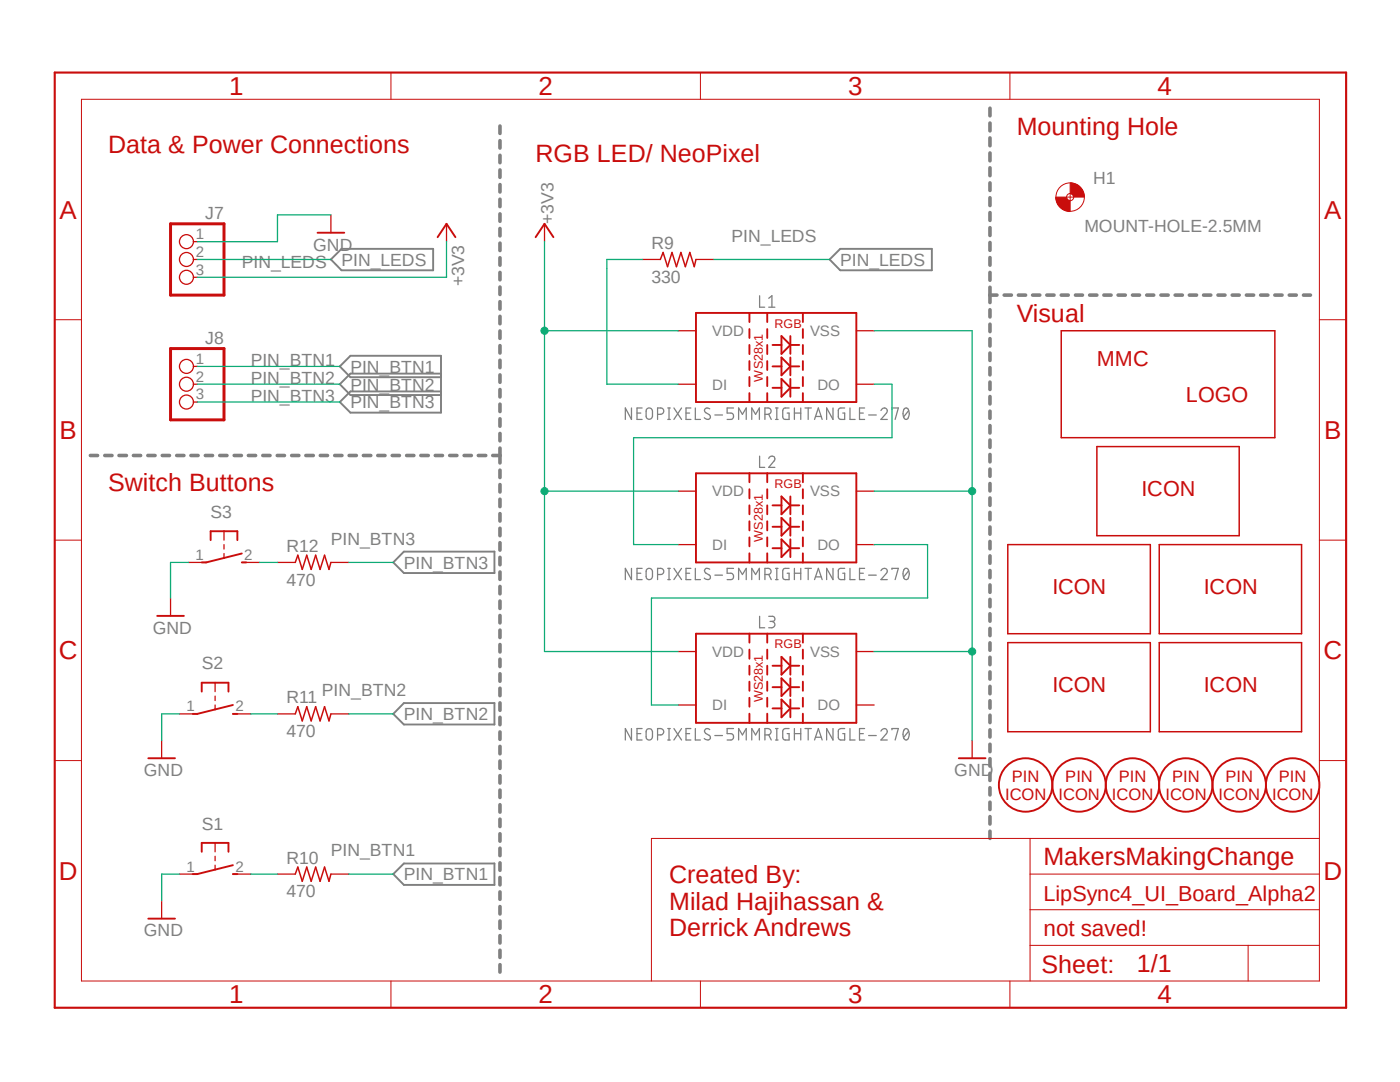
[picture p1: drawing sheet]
<?xml version="1.0" encoding="utf-8"?>
<!DOCTYPE eagle SYSTEM "eagle.dtd">
<eagle version="9.6.2">
<drawing>
<settings>
<setting alwaysvectorfont="no"/>
<setting verticaltext="up"/>
</settings>
<grid distance="0.05" unitdist="inch" unit="inch" style="lines" multiple="1" display="no" altdistance="0.01" altunitdist="inch" altunit="inch"/>
<schematic xreflabel="%F%N/%S" xrefpart="/%S.%C%R">
<libraries>
<library name="frames">
<symbols>
<symbol name="A5L-LOC">
<wire x1="85.09" y1="3.81" x2="85.09" y2="24.13" width="0.1016" layer="94"/>
<wire x1="85.09" y1="24.13" x2="139.065" y2="24.13" width="0.1016" layer="94"/>
<wire x1="139.065" y1="24.13" x2="180.34" y2="24.13" width="0.1016" layer="94"/>
<wire x1="170.18" y1="3.81" x2="170.18" y2="8.89" width="0.1016" layer="94"/>
<wire x1="170.18" y1="8.89" x2="180.34" y2="8.89" width="0.1016" layer="94"/>
<wire x1="170.18" y1="8.89" x2="139.065" y2="8.89" width="0.1016" layer="94"/>
<wire x1="139.065" y1="8.89" x2="139.065" y2="3.81" width="0.1016" layer="94"/>
<wire x1="139.065" y1="8.89" x2="139.065" y2="13.97" width="0.1016" layer="94"/>
<wire x1="139.065" y1="13.97" x2="180.34" y2="13.97" width="0.1016" layer="94"/>
<wire x1="139.065" y1="13.97" x2="139.065" y2="19.05" width="0.1016" layer="94"/>
<wire x1="139.065" y1="19.05" x2="180.34" y2="19.05" width="0.1016" layer="94"/>
<wire x1="139.065" y1="19.05" x2="139.065" y2="24.13" width="0.1016" layer="94"/>
<text x="140.97" y="15.24" size="2.54" layer="94">&gt;DRAWING_NAME</text>
<text x="140.97" y="10.16" size="2.286" layer="94">&gt;LAST_DATE_TIME</text>
<text x="154.305" y="5.08" size="2.54" layer="94">&gt;SHEET</text>
<text x="140.716" y="4.953" size="2.54" layer="94">Sheet:</text>
<frame x1="0" y1="0" x2="184.15" y2="133.35" columns="4" rows="4" layer="94"/>
</symbol>
</symbols>
<devicesets>
<deviceset name="DINA5_L" prefix="FRAME" uservalue="yes">
<gates>
<gate name="G$1" symbol="A5L-LOC" x="0" y="0"/>
</gates>
<devices>
<device name="">
<technologies>
<technology name=""/>
</technologies>
</device>
</devices>
</deviceset>
</devicesets>
</library>
<library name="MMC Eagle">
<symbols>
<symbol name="R-US">
<wire x1="-2.54" y1="0" x2="-2.159" y2="1.016" width="0.2032" layer="94"/>
<wire x1="-2.159" y1="1.016" x2="-1.524" y2="-1.016" width="0.2032" layer="94"/>
<wire x1="-1.524" y1="-1.016" x2="-0.889" y2="1.016" width="0.2032" layer="94"/>
<wire x1="-0.889" y1="1.016" x2="-0.254" y2="-1.016" width="0.2032" layer="94"/>
<wire x1="-0.254" y1="-1.016" x2="0.381" y2="1.016" width="0.2032" layer="94"/>
<wire x1="0.381" y1="1.016" x2="1.016" y2="-1.016" width="0.2032" layer="94"/>
<wire x1="1.016" y1="-1.016" x2="1.651" y2="1.016" width="0.2032" layer="94"/>
<wire x1="1.651" y1="1.016" x2="2.286" y2="-1.016" width="0.2032" layer="94"/>
<wire x1="2.286" y1="-1.016" x2="2.54" y2="0" width="0.2032" layer="94"/>
<pin name="1" x="-5.08" y="0" visible="off" length="short" direction="pas" swaplevel="1"/>
<pin name="2" x="5.08" y="0" visible="off" length="short" direction="pas" swaplevel="1" rot="R180"/>
<text x="-3.81" y="1.4986" size="1.778" layer="95">&gt;NAME</text>
<text x="-3.81" y="-3.302" size="1.778" layer="96">&gt;VALUE</text>
</symbol>
<symbol name="NEOPIXELS-DIP">
<wire x1="10.16" y1="7.62" x2="10.16" y2="-5.08" width="0.254" layer="94"/>
<wire x1="10.16" y1="-5.08" x2="2.54" y2="-5.08" width="0.254" layer="94"/>
<wire x1="2.54" y1="-5.08" x2="-2.54" y2="-5.08" width="0.254" layer="94"/>
<wire x1="-2.54" y1="-5.08" x2="-5.08" y2="-5.08" width="0.254" layer="94"/>
<wire x1="-5.08" y1="-5.08" x2="-12.7" y2="-5.08" width="0.254" layer="94"/>
<wire x1="-12.7" y1="-5.08" x2="-12.7" y2="7.62" width="0.254" layer="94"/>
<wire x1="-12.7" y1="7.62" x2="-5.08" y2="7.62" width="0.254" layer="94"/>
<wire x1="-5.08" y1="7.62" x2="-2.54" y2="7.62" width="0.254" layer="94"/>
<wire x1="-2.54" y1="7.62" x2="2.54" y2="7.62" width="0.254" layer="94"/>
<wire x1="2.54" y1="7.62" x2="10.16" y2="7.62" width="0.254" layer="94"/>
<wire x1="-0.508" y1="1.27" x2="-0.508" y2="0" width="0.254" layer="94"/>
<wire x1="-0.508" y1="0" x2="-0.508" y2="-1.27" width="0.254" layer="94"/>
<wire x1="-0.508" y1="-1.27" x2="0.762" y2="0" width="0.254" layer="94"/>
<wire x1="0.762" y1="0" x2="-0.508" y2="1.27" width="0.254" layer="94"/>
<wire x1="0.762" y1="1.27" x2="0.762" y2="0" width="0.254" layer="94"/>
<wire x1="0.762" y1="0" x2="0.762" y2="-1.27" width="0.254" layer="94"/>
<wire x1="0.762" y1="0" x2="2.032" y2="0" width="0.254" layer="94"/>
<wire x1="-0.508" y1="0" x2="-1.778" y2="0" width="0.254" layer="94"/>
<wire x1="-0.508" y1="-1.778" x2="-0.508" y2="-3.048" width="0.254" layer="94"/>
<wire x1="-0.508" y1="-3.048" x2="-0.508" y2="-4.318" width="0.254" layer="94"/>
<wire x1="-0.508" y1="-4.318" x2="0.762" y2="-3.048" width="0.254" layer="94"/>
<wire x1="0.762" y1="-3.048" x2="-0.508" y2="-1.778" width="0.254" layer="94"/>
<wire x1="0.762" y1="-1.778" x2="0.762" y2="-3.048" width="0.254" layer="94"/>
<wire x1="0.762" y1="-3.048" x2="0.762" y2="-4.318" width="0.254" layer="94"/>
<wire x1="0.762" y1="-3.048" x2="2.032" y2="-3.048" width="0.254" layer="94"/>
<wire x1="-0.508" y1="-3.048" x2="-1.778" y2="-3.048" width="0.254" layer="94"/>
<wire x1="-0.508" y1="4.318" x2="-0.508" y2="3.048" width="0.254" layer="94"/>
<wire x1="-0.508" y1="3.048" x2="-0.508" y2="1.778" width="0.254" layer="94"/>
<wire x1="-0.508" y1="1.778" x2="0.762" y2="3.048" width="0.254" layer="94"/>
<wire x1="0.762" y1="3.048" x2="-0.508" y2="4.318" width="0.254" layer="94"/>
<wire x1="0.762" y1="4.318" x2="0.762" y2="3.048" width="0.254" layer="94"/>
<wire x1="0.762" y1="3.048" x2="0.762" y2="1.778" width="0.254" layer="94"/>
<wire x1="0.762" y1="3.048" x2="2.032" y2="3.048" width="0.254" layer="94"/>
<wire x1="-0.508" y1="3.048" x2="-1.778" y2="3.048" width="0.254" layer="94"/>
<wire x1="-2.54" y1="7.62" x2="-2.54" y2="-5.08" width="0.254" layer="94" style="shortdash"/>
<wire x1="2.54" y1="7.62" x2="2.54" y2="-5.08" width="0.254" layer="94" style="shortdash"/>
<wire x1="-5.08" y1="7.62" x2="-5.08" y2="-5.08" width="0.254" layer="94" style="shortdash"/>
<pin name="VDD" x="-15.24" y="5.08" visible="pin" length="short"/>
<pin name="VSS" x="12.7" y="5.08" visible="pin" length="short" rot="R180"/>
<pin name="DI" x="-15.24" y="-2.54" visible="pin" length="short"/>
<pin name="DO" x="12.7" y="-2.54" visible="pin" length="short" rot="R180"/>
<text x="-2.54" y="8.382" size="1.778" layer="95" font="vector" align="bottom-center">&gt;NAME</text>
<text x="-2.54" y="-7.62" size="1.778" layer="95" font="vector" align="bottom-center">&gt;VALUE</text>
<text x="-1.524" y="5.5118" size="1.27" layer="94">RGB</text>
<text x="-3.175" y="-2.159" size="1.27" layer="94" rot="R90">WS28x1</text>
</symbol>
<symbol name="PINHD1X03" library_locally_modified="yes">
<wire x1="-6.35" y1="-5.08" x2="1.27" y2="-5.08" width="0.4064" layer="94"/>
<wire x1="1.27" y1="-5.08" x2="1.27" y2="5.08" width="0.4064" layer="94"/>
<wire x1="1.27" y1="5.08" x2="-6.35" y2="5.08" width="0.4064" layer="94"/>
<wire x1="-6.35" y1="5.08" x2="-6.35" y2="-5.08" width="0.4064" layer="94"/>
<pin name="1" x="-2.54" y="2.54" visible="pad" length="short" direction="pas" function="dot"/>
<pin name="2" x="-2.54" y="0" visible="pad" length="short" direction="pas" function="dot"/>
<pin name="3" x="-2.54" y="-2.54" visible="pad" length="short" direction="pas" function="dot"/>
<text x="-6.35" y="5.715" size="1.778" layer="95">&gt;NAME</text>
<text x="-6.35" y="-7.62" size="1.778" layer="96">&gt;VALUE</text>
</symbol>
<symbol name="MMC_LOGO" library_locally_modified="yes">
<wire x1="-15.24" y1="7.62" x2="15.24" y2="7.62" width="0.2032" layer="94"/>
<wire x1="15.24" y1="7.62" x2="15.24" y2="-7.62" width="0.2032" layer="94"/>
<wire x1="15.24" y1="-7.62" x2="-15.24" y2="-7.62" width="0.2032" layer="94"/>
<wire x1="-15.24" y1="-7.62" x2="-15.24" y2="7.62" width="0.2032" layer="94"/>
<text x="-10.16" y="2.54" size="2.1844" layer="94">MMC</text>
<text x="2.54" y="-2.54" size="2.1844" layer="94">LOGO</text>
</symbol>
<symbol name="SWITCH-SINGLE">
<wire x1="-3.175" y1="0" x2="-2.54" y2="0" width="0.254" layer="94"/>
<wire x1="2.54" y1="0" x2="3.175" y2="0" width="0.254" layer="94"/>
<wire x1="-2.54" y1="0" x2="0" y2="0.635" width="0.254" layer="94"/>
<wire x1="1.905" y1="4.445" x2="1.905" y2="3.175" width="0.254" layer="94"/>
<wire x1="-1.905" y1="4.445" x2="-1.905" y2="3.175" width="0.254" layer="94"/>
<wire x1="1.905" y1="4.445" x2="0" y2="4.445" width="0.254" layer="94"/>
<wire x1="0" y1="4.445" x2="-1.905" y2="4.445" width="0.254" layer="94"/>
<wire x1="0" y1="2.54" x2="0" y2="1.905" width="0.1524" layer="94"/>
<wire x1="0" y1="1.27" x2="0" y2="0.635" width="0.1524" layer="94"/>
<wire x1="0" y1="0.635" x2="2.54" y2="1.27" width="0.254" layer="94"/>
<wire x1="0" y1="4.445" x2="0" y2="3.175" width="0.1524" layer="94"/>
<pin name="1" x="-5.08" y="0" visible="pad" length="short" direction="pas"/>
<pin name="2" x="5.08" y="0" visible="pad" length="short" direction="pas" rot="R180"/>
<text x="-1.905" y="6.35" size="1.778" layer="95">&gt;NAME</text>
<text x="3.175" y="3.81" size="1.778" layer="96">&gt;VALUE</text>
</symbol>
<symbol name="MMC_ICON" library_locally_modified="yes">
<wire x1="-10.16" y1="6.35" x2="10.16" y2="6.35" width="0.2032" layer="94"/>
<wire x1="10.16" y1="6.35" x2="10.16" y2="-6.35" width="0.2032" layer="94"/>
<wire x1="10.16" y1="-6.35" x2="-10.16" y2="-6.35" width="0.2032" layer="94"/>
<wire x1="-10.16" y1="-6.35" x2="-10.16" y2="6.35" width="0.2032" layer="94"/>
<text x="-3.81" y="-0.635" size="2.1844" layer="94">ICON</text>
</symbol>
<symbol name="MMC_PIN-ICON" library_locally_modified="yes">
<text x="0" y="0" size="1.6764" layer="94" align="center">PIN
ICON</text>
<circle x="0" y="0" radius="3.81" width="0.254" layer="94"/>
</symbol>
<symbol name="MOUNT-HOLE">
<wire x1="0" y1="1.27" x2="1.27" y2="0" width="1.524" layer="94" curve="-90" cap="flat"/>
<wire x1="-1.27" y1="0" x2="0" y2="-1.27" width="1.524" layer="94" curve="90" cap="flat"/>
<wire x1="-0.508" y1="0" x2="0.508" y2="0" width="0.0508" layer="94"/>
<wire x1="0" y1="0.508" x2="0" y2="-0.508" width="0.0508" layer="94"/>
<circle x="0" y="0" radius="2.032" width="0.0508" layer="94"/>
<circle x="0" y="0" radius="0.508" width="0.0508" layer="94"/>
<text x="2.032" y="0.5842" size="1.778" layer="95">&gt;NAME</text>
<text x="2.032" y="-2.4638" size="1.778" layer="96">&gt;VALUE</text>
</symbol>
</symbols>
<devicesets>
<deviceset name="RESISTOR-US-" prefix="R" uservalue="yes">
<gates>
<gate name="G$1" symbol="R-US" x="0" y="0"/>
</gates>
<devices>
<device name="0204/5" package="RESISTOR_0204/5">
<connects>
<connect gate="G$1" pin="1" pad="1"/>
<connect gate="G$1" pin="2" pad="2"/>
</connects>
<package3dinstances>
<package3dinstance package3d_urn="urn:adsk.eagle:package:13126588/4"/>
</package3dinstances>
<technologies>
<technology name=""/>
</technologies>
</device>
<device name="0204/7" package="RESISTOR_0205/7">
<connects>
<connect gate="G$1" pin="1" pad="1"/>
<connect gate="G$1" pin="2" pad="2"/>
</connects>
<package3dinstances>
<package3dinstance package3d_urn="urn:adsk.eagle:package:13126612/3"/>
</package3dinstances>
<technologies>
<technology name=""/>
</technologies>
</device>
<device name="0206/8" package="RESISTOR_0206/8">
<connects>
<connect gate="G$1" pin="1" pad="1"/>
<connect gate="G$1" pin="2" pad="2"/>
</connects>
<package3dinstances>
<package3dinstance package3d_urn="urn:adsk.eagle:package:17795486/3"/>
</package3dinstances>
<technologies>
<technology name=""/>
<technology name="0206/8"/>
</technologies>
</device>
</devices>
</deviceset>
<deviceset name="NEOPIXELS-5MM">
<gates>
<gate name="G$1" symbol="NEOPIXELS-DIP" x="1.27" y="-1.27"/>
</gates>
<devices>
<device name="" package="NEOPIXELS-5MM">
<connects>
<connect gate="G$1" pin="DI" pad="P1"/>
<connect gate="G$1" pin="DO" pad="P4"/>
<connect gate="G$1" pin="VDD" pad="P2"/>
<connect gate="G$1" pin="VSS" pad="P3"/>
</connects>
<package3dinstances>
<package3dinstance package3d_urn="urn:adsk.eagle:package:13126978/2"/>
</package3dinstances>
<technologies>
<technology name=""/>
</technologies>
</device>
<device name="RIGHTANGLE-270" package="NEOPIXELS-RIGHTANGLE-270-5MM">
<connects>
<connect gate="G$1" pin="DI" pad="P1"/>
<connect gate="G$1" pin="DO" pad="P4"/>
<connect gate="G$1" pin="VDD" pad="P2"/>
<connect gate="G$1" pin="VSS" pad="P3"/>
</connects>
<package3dinstances>
<package3dinstance package3d_urn="urn:adsk.eagle:package:22522386/4"/>
</package3dinstances>
<technologies>
<technology name=""/>
</technologies>
</device>
<device name="RIGHTANGLE-90" package="NEOPIXELS-RIGHTANGLE-90-5MM">
<connects>
<connect gate="G$1" pin="DI" pad="P1"/>
<connect gate="G$1" pin="DO" pad="P4"/>
<connect gate="G$1" pin="VDD" pad="P2"/>
<connect gate="G$1" pin="VSS" pad="P3"/>
</connects>
<package3dinstances>
<package3dinstance package3d_urn="urn:adsk.eagle:package:22522406/2"/>
</package3dinstances>
<technologies>
<technology name=""/>
</technologies>
</device>
</devices>
</deviceset>
<deviceset name="MMC_LOGO-">
<gates>
<gate name="G$1" symbol="MMC_LOGO" x="0" y="0"/>
</gates>
<devices>
<device name="LG" package="MMC_LARGE_LOGO">
<package3dinstances>
<package3dinstance package3d_urn="urn:adsk.eagle:package:30748268/1"/>
</package3dinstances>
<technologies>
<technology name=""/>
</technologies>
</device>
<device name="MD" package="MMC_MEDIUM_LOGO">
<package3dinstances>
<package3dinstance package3d_urn="urn:adsk.eagle:package:30748267/2"/>
</package3dinstances>
<technologies>
<technology name=""/>
</technologies>
</device>
<device name="SM" package="MMC_SMALL_LOGO">
<package3dinstances>
<package3dinstance package3d_urn="urn:adsk.eagle:package:33611713/1"/>
</package3dinstances>
<technologies>
<technology name=""/>
</technologies>
</device>
</devices>
</deviceset>
<deviceset name="HEADER_FEMALE-1X3-LONGER" prefix="JP" uservalue="yes" library_locally_modified="yes">
<gates>
<gate name="A" symbol="PINHD1X03" x="0" y="0"/>
</gates>
<devices>
<device name="" package="HEADER_FEMALE-1X03_LONGER">
<connects>
<connect gate="A" pin="1" pad="1"/>
<connect gate="A" pin="2" pad="2"/>
<connect gate="A" pin="3" pad="3"/>
</connects>
<package3dinstances>
<package3dinstance package3d_urn="urn:adsk.eagle:package:13154750/4"/>
</package3dinstances>
<technologies>
<technology name=""/>
</technologies>
</device>
</devices>
</deviceset>
<deviceset name="SWITCH_OMRON_RA" prefix="S" uservalue="yes">
<gates>
<gate name="A" symbol="SWITCH-SINGLE" x="0" y="0"/>
</gates>
<devices>
<device name="-RA" package="B3F-31XX">
<connects>
<connect gate="A" pin="1" pad="1"/>
<connect gate="A" pin="2" pad="2"/>
</connects>
<package3dinstances>
<package3dinstance package3d_urn="urn:adsk.eagle:package:13126664/3"/>
</package3dinstances>
<technologies>
<technology name=""/>
</technologies>
</device>
</devices>
</deviceset>
<deviceset name="MMC_ICON-">
<gates>
<gate name="G$1" symbol="MMC_ICON" x="0" y="0"/>
</gates>
<devices>
<device name="ALPHA2" package="ICON_ALPHA2">
<package3dinstances>
<package3dinstance package3d_urn="urn:adsk.eagle:package:33563562/1"/>
</package3dinstances>
<technologies>
<technology name=""/>
</technologies>
</device>
<device name="BUTTON" package="ICON_BUTTON">
<package3dinstances>
<package3dinstance package3d_urn="urn:adsk.eagle:package:33563560/1"/>
</package3dinstances>
<technologies>
<technology name=""/>
</technologies>
</device>
<device name="I2C" package="ICON_I2C">
<package3dinstances>
<package3dinstance package3d_urn="urn:adsk.eagle:package:33563558/1"/>
</package3dinstances>
<technologies>
<technology name=""/>
</technologies>
</device>
<device name="LED" package="ICON_LED">
<package3dinstances>
<package3dinstance package3d_urn="urn:adsk.eagle:package:33563559/1"/>
</package3dinstances>
<technologies>
<technology name=""/>
</technologies>
</device>
<device name="LIPSYNC4" package="ICON_LIPSYNC4">
<package3dinstances>
<package3dinstance package3d_urn="urn:adsk.eagle:package:33563565/1"/>
</package3dinstances>
<technologies>
<technology name=""/>
</technologies>
</device>
<device name="MAIN-BOARD" package="ICON_MAIN-BOARD">
<package3dinstances>
<package3dinstance package3d_urn="urn:adsk.eagle:package:33563563/1"/>
</package3dinstances>
<technologies>
<technology name=""/>
</technologies>
</device>
<device name="RESET" package="ICON_RESET">
<package3dinstances>
<package3dinstance package3d_urn="urn:adsk.eagle:package:33563561/2"/>
</package3dinstances>
<technologies>
<technology name=""/>
</technologies>
</device>
<device name="SPEAKER" package="ICON_SPEAKER">
<package3dinstances>
<package3dinstance package3d_urn="urn:adsk.eagle:package:33563557/1"/>
</package3dinstances>
<technologies>
<technology name=""/>
</technologies>
</device>
<device name="STEMMA" package="ICON_STEMMA">
<package3dinstances>
<package3dinstance package3d_urn="urn:adsk.eagle:package:33563566/1"/>
</package3dinstances>
<technologies>
<technology name=""/>
</technologies>
</device>
<device name="UI-BOARD" package="ICON_UI-BOARD">
<package3dinstances>
<package3dinstance package3d_urn="urn:adsk.eagle:package:33563564/1"/>
</package3dinstances>
<technologies>
<technology name=""/>
</technologies>
</device>
</devices>
</deviceset>
<deviceset name="MMC_PIN-ICON-">
<gates>
<gate name="G$1" symbol="MMC_PIN-ICON" x="0" y="0"/>
</gates>
<devices>
<device name="PIN1" package="PIN-ICON_1">
<package3dinstances>
<package3dinstance package3d_urn="urn:adsk.eagle:package:33572985/1"/>
</package3dinstances>
<technologies>
<technology name=""/>
</technologies>
</device>
<device name="PIN2" package="PIN-ICON_2">
<package3dinstances>
<package3dinstance package3d_urn="urn:adsk.eagle:package:33572986/1"/>
</package3dinstances>
<technologies>
<technology name=""/>
</technologies>
</device>
<device name="PIN3" package="PIN-ICON_3">
<package3dinstances>
<package3dinstance package3d_urn="urn:adsk.eagle:package:33572987/1"/>
</package3dinstances>
<technologies>
<technology name=""/>
</technologies>
</device>
<device name="GND" package="PIN-ICON_GND">
<package3dinstances>
<package3dinstance package3d_urn="urn:adsk.eagle:package:33572990/1"/>
</package3dinstances>
<technologies>
<technology name=""/>
</technologies>
</device>
<device name="VCC" package="PIN-ICON_VCC">
<package3dinstances>
<package3dinstance package3d_urn="urn:adsk.eagle:package:33572988/1"/>
</package3dinstances>
<technologies>
<technology name=""/>
</technologies>
</device>
<device name="LED" package="PIN-ICON_LED">
<package3dinstances>
<package3dinstance package3d_urn="urn:adsk.eagle:package:33572989/1"/>
</package3dinstances>
<technologies>
<technology name=""/>
</technologies>
</device>
<device name="DATA" package="PIN-ICON_DATA">
<package3dinstances>
<package3dinstance package3d_urn="urn:adsk.eagle:package:33584105/1"/>
</package3dinstances>
<technologies>
<technology name=""/>
</technologies>
</device>
</devices>
</deviceset>
<deviceset name="MOUNT-HOLE-" prefix="H">
<gates>
<gate name="G$1" symbol="MOUNT-HOLE" x="0" y="0"/>
</gates>
<devices>
<device name="4MM" package="HOLE-4MM">
<package3dinstances>
<package3dinstance package3d_urn="urn:adsk.eagle:package:16268445/1"/>
</package3dinstances>
<technologies>
<technology name=""/>
</technologies>
</device>
<device name="3MM" package="HOLE-3MM">
<package3dinstances>
<package3dinstance package3d_urn="urn:adsk.eagle:package:16268442/1"/>
</package3dinstances>
<technologies>
<technology name=""/>
</technologies>
</device>
<device name="5MM" package="HOLE-5MM">
<package3dinstances>
<package3dinstance package3d_urn="urn:adsk.eagle:package:16268444/1"/>
</package3dinstances>
<technologies>
<technology name=""/>
</technologies>
</device>
<device name="9MM" package="HOLE-9MM">
<package3dinstances>
<package3dinstance package3d_urn="urn:adsk.eagle:package:16268443/2"/>
</package3dinstances>
<technologies>
<technology name=""/>
</technologies>
</device>
<device name="3MM-CLEAR" package="HOLE-3MM-CLEAR">
<package3dinstances>
<package3dinstance package3d_urn="urn:adsk.eagle:package:16268504/1"/>
</package3dinstances>
<technologies>
<technology name=""/>
</technologies>
</device>
<device name="9MM-CLEAR" package="HOLE-9MM-CLEAR">
<package3dinstances>
<package3dinstance package3d_urn="urn:adsk.eagle:package:16268505/1"/>
</package3dinstances>
<technologies>
<technology name=""/>
</technologies>
</device>
<device name="2MM" package="HOLE-2MM">
<package3dinstances>
<package3dinstance package3d_urn="urn:adsk.eagle:package:16348684/1"/>
</package3dinstances>
<technologies>
<technology name=""/>
</technologies>
</device>
<device name="2MM-CLEAR" package="HOLE-2MM-CLEAR">
<package3dinstances>
<package3dinstance package3d_urn="urn:adsk.eagle:package:16348756/1"/>
</package3dinstances>
<technologies>
<technology name=""/>
</technologies>
</device>
<device name="2.5MM" package="HOLE-2.5MM">
<package3dinstances>
<package3dinstance package3d_urn="urn:adsk.eagle:package:31651740/1"/>
</package3dinstances>
<technologies>
<technology name=""/>
</technologies>
</device>
</devices>
</deviceset>
</devicesets>
</library>
<library name="supply1">
<symbols>
<symbol name="+3V3">
<wire x1="1.27" y1="-1.905" x2="0" y2="0" width="0.254" layer="94"/>
<wire x1="0" y1="0" x2="-1.27" y2="-1.905" width="0.254" layer="94"/>
<text x="-2.54" y="-5.08" size="1.778" layer="96" rot="R90">&gt;VALUE</text>
<pin name="+3V3" x="0" y="-2.54" visible="off" length="short" direction="sup" rot="R90"/>
</symbol>
<symbol name="GND">
<wire x1="-1.905" y1="0" x2="1.905" y2="0" width="0.254" layer="94"/>
<text x="-2.54" y="-2.54" size="1.778" layer="96">&gt;VALUE</text>
<pin name="GND" x="0" y="2.54" visible="off" length="short" direction="sup" rot="R270"/>
</symbol>
</symbols>
<devicesets>
<deviceset name="+3V3" prefix="+3V3">
<gates>
<gate name="G$1" symbol="+3V3" x="0" y="0"/>
</gates>
<devices>
<device name="">
<technologies>
<technology name=""/>
</technologies>
</device>
</devices>
</deviceset>
<deviceset name="GND" prefix="GND">
<gates>
<gate name="1" symbol="GND" x="0" y="0"/>
</gates>
<devices>
<device name="">
<technologies>
<technology name=""/>
</technologies>
</device>
</devices>
</deviceset>
</devicesets>
</library>
</libraries>
<attributes>
</attributes>
<variantdefs>
</variantdefs>
<classes>
<class number="0" name="default" width="0" drill="0">
</class>
</classes>
<parts>
<part name="GND5" library="supply1" deviceset="GND" device=""/>
<part name="+3V2" library="supply1" deviceset="+3V3" device=""/>
<part name="L1" library="MMC Eagle" deviceset="NEOPIXELS-5MM" device="RIGHTANGLE-270" package3d_urn="urn:adsk.eagle:package:22522386/4" value="NEOPIXELS-5MMRIGHTANGLE-270"/>
<part name="L2" library="MMC Eagle" deviceset="NEOPIXELS-5MM" device="RIGHTANGLE-270" package3d_urn="urn:adsk.eagle:package:22522386/4" value="NEOPIXELS-5MMRIGHTANGLE-270"/>
<part name="GND18" library="supply1" deviceset="GND" device=""/>
<part name="L3" library="MMC Eagle" deviceset="NEOPIXELS-5MM" device="RIGHTANGLE-270" package3d_urn="urn:adsk.eagle:package:22522386/4" value="NEOPIXELS-5MMRIGHTANGLE-270"/>
<part name="R9" library="MMC Eagle" deviceset="RESISTOR-US-" device="0204/5" package3d_urn="urn:adsk.eagle:package:13126588/4" value="330"/>
<part name="FRAME" library="frames" deviceset="DINA5_L" device=""/>
<part name="+3V3" library="supply1" deviceset="+3V3" device=""/>
<part name="GND2" library="supply1" deviceset="GND" device=""/>
<part name="GND1" library="supply1" deviceset="GND" device=""/>
<part name="R11" library="MMC Eagle" deviceset="RESISTOR-US-" device="0204/5" package3d_urn="urn:adsk.eagle:package:13126588/4" value="470"/>
<part name="GND3" library="supply1" deviceset="GND" device=""/>
<part name="R10" library="MMC Eagle" deviceset="RESISTOR-US-" device="0204/5" package3d_urn="urn:adsk.eagle:package:13126588/4" value="470"/>
<part name="LABEL_MMC-LOGO" library="MMC Eagle" deviceset="MMC_LOGO-" device="SM" package3d_urn="urn:adsk.eagle:package:33611713/1"/>
<part name="R12" library="MMC Eagle" deviceset="RESISTOR-US-" device="0204/5" package3d_urn="urn:adsk.eagle:package:13126588/4" value="470"/>
<part name="J8" library="MMC Eagle" deviceset="HEADER_FEMALE-1X3-LONGER" device="" package3d_urn="urn:adsk.eagle:package:13154750/4"/>
<part name="S1" library="MMC Eagle" deviceset="SWITCH_OMRON_RA" device="-RA" package3d_urn="urn:adsk.eagle:package:13126664/3"/>
<part name="S2" library="MMC Eagle" deviceset="SWITCH_OMRON_RA" device="-RA" package3d_urn="urn:adsk.eagle:package:13126664/3"/>
<part name="S3" library="MMC Eagle" deviceset="SWITCH_OMRON_RA" device="-RA" package3d_urn="urn:adsk.eagle:package:13126664/3"/>
<part name="LABEL_LIPSYNC-BOTTOM" library="MMC Eagle" deviceset="MMC_ICON-" device="LIPSYNC4" package3d_urn="urn:adsk.eagle:package:33563565/1"/>
<part name="LABEL_ALPHA2-BOTTOM" library="MMC Eagle" deviceset="MMC_ICON-" device="ALPHA2" package3d_urn="urn:adsk.eagle:package:33563562/1"/>
<part name="LABE_UI-BOARD-BOTTOM" library="MMC Eagle" deviceset="MMC_ICON-" device="UI-BOARD" package3d_urn="urn:adsk.eagle:package:33563564/1"/>
<part name="LABEL_LED" library="MMC Eagle" deviceset="MMC_ICON-" device="LED" package3d_urn="urn:adsk.eagle:package:33563559/1"/>
<part name="LABEL_BUTTON" library="MMC Eagle" deviceset="MMC_ICON-" device="BUTTON" package3d_urn="urn:adsk.eagle:package:33563560/1"/>
<part name="LABEL_ICON_PIN1" library="MMC Eagle" deviceset="MMC_PIN-ICON-" device="PIN1" package3d_urn="urn:adsk.eagle:package:33572985/1"/>
<part name="LABEL_ICON_PIN2" library="MMC Eagle" deviceset="MMC_PIN-ICON-" device="PIN2" package3d_urn="urn:adsk.eagle:package:33572986/1"/>
<part name="LABEL_ICON_PIN3" library="MMC Eagle" deviceset="MMC_PIN-ICON-" device="PIN3" package3d_urn="urn:adsk.eagle:package:33572987/1"/>
<part name="LABEL_ICON_PIN-VCC" library="MMC Eagle" deviceset="MMC_PIN-ICON-" device="VCC" package3d_urn="urn:adsk.eagle:package:33572988/1"/>
<part name="LABEL_ICON_PIN-DATA" library="MMC Eagle" deviceset="MMC_PIN-ICON-" device="DATA" package3d_urn="urn:adsk.eagle:package:33584105/1" value="MMC_PIN-ICON-DATA"/>
<part name="LABEL_ICON_PIN-GND" library="MMC Eagle" deviceset="MMC_PIN-ICON-" device="GND" package3d_urn="urn:adsk.eagle:package:33572990/1"/>
<part name="H1" library="MMC Eagle" deviceset="MOUNT-HOLE-" device="2.5MM" package3d_urn="urn:adsk.eagle:package:31651740/1"/>
<part name="J7" library="MMC Eagle" deviceset="HEADER_FEMALE-1X3-LONGER" device="" package3d_urn="urn:adsk.eagle:package:13154750/4"/>
</parts>
<sheets>
<sheet>
<plain>
<text x="7.62" y="73.66" size="2.54" layer="94">Switch Buttons</text>
<text x="140.97" y="20.32" size="2.54" layer="94">MakersMakingChange</text>
<text x="68.58" y="120.65" size="2.54" layer="94">RGB LED/ NeoPixel</text>
<text x="7.62" y="121.92" size="2.54" layer="94">Data &amp; Power Connections</text>
<wire x1="5.08" y1="78.74" x2="63.5" y2="78.74" width="0.508" layer="97" style="shortdash"/>
<wire x1="63.5" y1="78.74" x2="63.5" y2="125.73" width="0.508" layer="97" style="shortdash"/>
<wire x1="63.5" y1="78.74" x2="63.5" y2="5.08" width="0.508" layer="97" style="shortdash"/>
<wire x1="133.35" y1="24.13" x2="133.35" y2="101.6" width="0.508" layer="97" style="shortdash"/>
<text x="137.16" y="124.46" size="2.54" layer="94">Mounting Hole</text>
<wire x1="133.35" y1="101.6" x2="133.35" y2="128.27" width="0.508" layer="97" style="shortdash"/>
<wire x1="133.35" y1="101.6" x2="179.07" y2="101.6" width="0.508" layer="97" style="shortdash"/>
<text x="137.16" y="97.79" size="2.54" layer="94">Visual </text>
<text x="87.63" y="10.16" size="2.54" layer="94">Created By: 
Milad Hajihassan &amp; 
Derrick Andrews</text>
</plain>
<instances>
<instance part="GND5" gate="1" x="16.51" y="55.88" smashed="yes">
<attribute name="VALUE" x="13.97" y="53.34" size="1.778" layer="96"/>
</instance>
<instance part="+3V2" gate="G$1" x="69.85" y="111.76" smashed="yes">
<attribute name="VALUE" x="71.12" y="111.76" size="1.778" layer="96" rot="R90"/>
</instance>
<instance part="L1" gate="G$1" x="104.14" y="91.44" smashed="yes">
<attribute name="NAME" x="101.6" y="99.822" size="1.778" layer="95" font="vector" align="bottom-center"/>
<attribute name="VALUE" x="101.6" y="83.82" size="1.778" layer="95" font="vector" align="bottom-center"/>
</instance>
<instance part="L2" gate="G$1" x="104.14" y="68.58" smashed="yes">
<attribute name="NAME" x="101.6" y="76.962" size="1.778" layer="95" font="vector" align="bottom-center"/>
<attribute name="VALUE" x="101.6" y="60.96" size="1.778" layer="95" font="vector" align="bottom-center"/>
</instance>
<instance part="GND18" gate="1" x="130.81" y="35.56" smashed="yes">
<attribute name="VALUE" x="128.27" y="33.02" size="1.778" layer="96"/>
</instance>
<instance part="L3" gate="G$1" x="104.14" y="45.72" smashed="yes">
<attribute name="NAME" x="101.6" y="54.102" size="1.778" layer="95" font="vector" align="bottom-center"/>
<attribute name="VALUE" x="101.6" y="38.1" size="1.778" layer="95" font="vector" align="bottom-center"/>
</instance>
<instance part="R9" gate="G$1" x="88.9" y="106.68" smashed="yes">
<attribute name="NAME" x="85.09" y="108.1786" size="1.778" layer="95"/>
<attribute name="VALUE" x="85.09" y="103.378" size="1.778" layer="96"/>
</instance>
<instance part="FRAME" gate="G$1" x="0" y="0" smashed="yes">
<attribute name="DRAWING_NAME" x="140.97" y="15.24" size="2.1844" layer="94"/>
<attribute name="LAST_DATE_TIME" x="140.97" y="10.16" size="2.286" layer="94"/>
<attribute name="SHEET" x="154.305" y="5.08" size="2.54" layer="94"/>
</instance>
<instance part="+3V3" gate="G$1" x="55.88" y="111.76" smashed="yes">
<attribute name="VALUE" x="58.42" y="102.87" size="1.778" layer="96" rot="R90"/>
</instance>
<instance part="GND2" gate="1" x="39.37" y="110.49" smashed="yes">
<attribute name="VALUE" x="36.83" y="107.95" size="1.778" layer="96"/>
</instance>
<instance part="GND1" gate="1" x="15.24" y="35.56" smashed="yes">
<attribute name="VALUE" x="12.7" y="33.02" size="1.778" layer="96"/>
</instance>
<instance part="R11" gate="G$1" x="36.83" y="41.91" smashed="yes">
<attribute name="NAME" x="33.02" y="43.4086" size="1.778" layer="95"/>
<attribute name="VALUE" x="33.02" y="38.608" size="1.778" layer="96"/>
</instance>
<instance part="GND3" gate="1" x="15.24" y="12.7" smashed="yes">
<attribute name="VALUE" x="12.7" y="10.16" size="1.778" layer="96"/>
</instance>
<instance part="R10" gate="G$1" x="36.83" y="19.05" smashed="yes">
<attribute name="NAME" x="33.02" y="20.5486" size="1.778" layer="95"/>
<attribute name="VALUE" x="33.02" y="15.748" size="1.778" layer="96"/>
</instance>
<instance part="LABEL_MMC-LOGO" gate="G$1" x="158.75" y="88.9" smashed="yes"/>
<instance part="R12" gate="G$1" x="36.83" y="63.5" smashed="yes">
<attribute name="NAME" x="33.02" y="64.9986" size="1.778" layer="95"/>
<attribute name="VALUE" x="33.02" y="60.198" size="1.778" layer="96"/>
</instance>
<instance part="J8" gate="A" x="17.78" y="88.9" smashed="yes" rot="MR0">
<attribute name="NAME" x="24.13" y="94.615" size="1.778" layer="95" rot="MR0"/>
<attribute name="VALUE" x="24.13" y="81.28" size="1.778" layer="96" rot="MR0"/>
</instance>
<instance part="S1" gate="A" x="22.86" y="19.05" smashed="yes">
<attribute name="NAME" x="20.955" y="25.4" size="1.778" layer="95"/>
<attribute name="VALUE" x="26.035" y="22.86" size="1.778" layer="96"/>
</instance>
<instance part="S2" gate="A" x="22.86" y="41.91" smashed="yes">
<attribute name="NAME" x="20.955" y="48.26" size="1.778" layer="95"/>
<attribute name="VALUE" x="26.035" y="45.72" size="1.778" layer="96"/>
</instance>
<instance part="S3" gate="A" x="24.13" y="63.5" smashed="yes">
<attribute name="NAME" x="22.225" y="69.85" size="1.778" layer="95"/>
<attribute name="VALUE" x="27.305" y="67.31" size="1.778" layer="96"/>
</instance>
<instance part="LABEL_LIPSYNC-BOTTOM" gate="G$1" x="146.05" y="59.69" smashed="yes"/>
<instance part="LABEL_ALPHA2-BOTTOM" gate="G$1" x="167.64" y="59.69" smashed="yes"/>
<instance part="LABE_UI-BOARD-BOTTOM" gate="G$1" x="158.75" y="73.66" smashed="yes"/>
<instance part="LABEL_LED" gate="G$1" x="146.05" y="45.72" smashed="yes"/>
<instance part="LABEL_BUTTON" gate="G$1" x="167.64" y="45.72" smashed="yes"/>
<instance part="LABEL_ICON_PIN1" gate="G$1" x="138.43" y="31.75" smashed="yes"/>
<instance part="LABEL_ICON_PIN2" gate="G$1" x="146.05" y="31.75" smashed="yes"/>
<instance part="LABEL_ICON_PIN3" gate="G$1" x="153.67" y="31.75" smashed="yes"/>
<instance part="LABEL_ICON_PIN-VCC" gate="G$1" x="176.53" y="31.75" smashed="yes"/>
<instance part="LABEL_ICON_PIN-DATA" gate="G$1" x="168.91" y="31.75" smashed="yes"/>
<instance part="LABEL_ICON_PIN-GND" gate="G$1" x="161.29" y="31.75" smashed="yes"/>
<instance part="H1" gate="G$1" x="138.43" y="118.11" smashed="yes">
<attribute name="NAME" x="141.732" y="119.9642" size="1.778" layer="95"/>
<attribute name="VALUE" x="140.462" y="113.1062" size="1.778" layer="96"/>
</instance>
<instance part="J7" gate="A" x="17.78" y="106.68" smashed="yes" rot="MR0">
<attribute name="NAME" x="24.13" y="112.395" size="1.778" layer="95" rot="MR0"/>
<attribute name="VALUE" x="24.13" y="99.06" size="1.778" layer="96" rot="MR0"/>
</instance>
</instances>
<busses>
</busses>
<nets>
<net name="+3V3" class="0">
<segment>
<pinref part="L1" gate="G$1" pin="VDD"/>
<pinref part="+3V2" gate="G$1" pin="+3V3"/>
<wire x1="88.9" y1="96.52" x2="69.85" y2="96.52" width="0.1524" layer="91"/>
<wire x1="69.85" y1="96.52" x2="69.85" y2="109.22" width="0.1524" layer="91"/>
<pinref part="L2" gate="G$1" pin="VDD"/>
<wire x1="88.9" y1="73.66" x2="69.85" y2="73.66" width="0.1524" layer="91"/>
<wire x1="69.85" y1="73.66" x2="69.85" y2="96.52" width="0.1524" layer="91"/>
<junction x="69.85" y="96.52"/>
<pinref part="L3" gate="G$1" pin="VDD"/>
<wire x1="88.9" y1="50.8" x2="69.85" y2="50.8" width="0.1524" layer="91"/>
<wire x1="69.85" y1="50.8" x2="69.85" y2="73.66" width="0.1524" layer="91"/>
<junction x="69.85" y="73.66"/>
</segment>
<segment>
<pinref part="+3V3" gate="G$1" pin="+3V3"/>
<wire x1="55.88" y1="104.14" x2="55.88" y2="109.22" width="0.1524" layer="91"/>
<pinref part="J7" gate="A" pin="3"/>
<wire x1="20.32" y1="104.14" x2="55.88" y2="104.14" width="0.1524" layer="91"/>
</segment>
</net>
<net name="GND" class="0">
<segment>
<pinref part="GND1" gate="1" pin="GND"/>
<wire x1="15.24" y1="38.1" x2="15.24" y2="41.91" width="0.1524" layer="91"/>
<wire x1="15.24" y1="41.91" x2="17.78" y2="41.91" width="0.1524" layer="91"/>
<pinref part="S2" gate="A" pin="1"/>
</segment>
<segment>
<pinref part="GND3" gate="1" pin="GND"/>
<wire x1="15.24" y1="15.24" x2="15.24" y2="19.05" width="0.1524" layer="91"/>
<wire x1="15.24" y1="19.05" x2="17.78" y2="19.05" width="0.1524" layer="91"/>
<pinref part="S1" gate="A" pin="1"/>
</segment>
<segment>
<pinref part="L1" gate="G$1" pin="VSS"/>
<wire x1="116.84" y1="96.52" x2="130.81" y2="96.52" width="0.1524" layer="91"/>
<pinref part="GND18" gate="1" pin="GND"/>
<pinref part="L2" gate="G$1" pin="VSS"/>
<wire x1="130.81" y1="38.1" x2="130.81" y2="50.8" width="0.1524" layer="91"/>
<wire x1="130.81" y1="50.8" x2="130.81" y2="73.66" width="0.1524" layer="91"/>
<wire x1="130.81" y1="73.66" x2="130.81" y2="96.52" width="0.1524" layer="91"/>
<wire x1="116.84" y1="73.66" x2="130.81" y2="73.66" width="0.1524" layer="91"/>
<junction x="130.81" y="73.66"/>
<pinref part="L3" gate="G$1" pin="VSS"/>
<wire x1="116.84" y1="50.8" x2="130.81" y2="50.8" width="0.1524" layer="91"/>
<junction x="130.81" y="50.8"/>
</segment>
<segment>
<pinref part="GND5" gate="1" pin="GND"/>
<wire x1="16.51" y1="63.5" x2="16.51" y2="58.42" width="0.1524" layer="91"/>
<wire x1="19.05" y1="63.5" x2="16.51" y2="63.5" width="0.1524" layer="91"/>
<pinref part="S3" gate="A" pin="1"/>
</segment>
<segment>
<pinref part="GND2" gate="1" pin="GND"/>
<wire x1="31.75" y1="113.03" x2="39.37" y2="113.03" width="0.1524" layer="91"/>
<pinref part="J7" gate="A" pin="1"/>
<wire x1="20.32" y1="109.22" x2="31.75" y2="109.22" width="0.1524" layer="91"/>
<wire x1="31.75" y1="109.22" x2="31.75" y2="113.03" width="0.1524" layer="91"/>
</segment>
</net>
<net name="PIN_LEDS" class="0">
<segment>
<pinref part="R9" gate="G$1" pin="2"/>
<wire x1="93.98" y1="106.68" x2="110.49" y2="106.68" width="0.1524" layer="91"/>
<label x="96.52" y="109.22" size="1.778" layer="95"/>
<label x="110.49" y="106.68" size="1.778" layer="95" xref="yes"/>
</segment>
<segment>
<wire x1="20.32" y1="106.68" x2="39.37" y2="106.68" width="0.1524" layer="91"/>
<label x="26.67" y="105.41" size="1.778" layer="95"/>
<label x="39.37" y="106.68" size="1.778" layer="95" xref="yes"/>
<pinref part="J7" gate="A" pin="2"/>
</segment>
</net>
<net name="PIN_BTN3" class="0">
<segment>
<wire x1="48.26" y1="63.5" x2="41.91" y2="63.5" width="0.1524" layer="91"/>
<label x="39.37" y="66.04" size="1.778" layer="95"/>
<pinref part="R12" gate="G$1" pin="2"/>
<label x="48.26" y="63.5" size="1.778" layer="95" xref="yes"/>
</segment>
<segment>
<wire x1="20.32" y1="86.36" x2="40.64" y2="86.36" width="0.1524" layer="91"/>
<label x="27.94" y="86.36" size="1.778" layer="95"/>
<pinref part="J8" gate="A" pin="3"/>
<label x="40.64" y="86.36" size="1.778" layer="95" xref="yes"/>
</segment>
</net>
<net name="PIN_BTN2" class="0">
<segment>
<wire x1="20.32" y1="88.9" x2="40.64" y2="88.9" width="0.1524" layer="91"/>
<label x="27.94" y="88.9" size="1.778" layer="95"/>
<pinref part="J8" gate="A" pin="2"/>
<label x="40.64" y="88.9" size="1.778" layer="95" xref="yes"/>
</segment>
<segment>
<pinref part="R11" gate="G$1" pin="2"/>
<wire x1="41.91" y1="41.91" x2="48.26" y2="41.91" width="0.1524" layer="91"/>
<label x="38.1" y="44.45" size="1.778" layer="95"/>
<label x="48.26" y="41.91" size="1.778" layer="95" xref="yes"/>
</segment>
</net>
<net name="PIN_BTN1" class="0">
<segment>
<pinref part="R10" gate="G$1" pin="2"/>
<wire x1="41.91" y1="19.05" x2="48.26" y2="19.05" width="0.1524" layer="91"/>
<label x="39.37" y="21.59" size="1.778" layer="95"/>
<label x="48.26" y="19.05" size="1.778" layer="95" xref="yes"/>
</segment>
<segment>
<wire x1="20.32" y1="91.44" x2="40.64" y2="91.44" width="0.1524" layer="91"/>
<label x="27.94" y="91.44" size="1.778" layer="95"/>
<pinref part="J8" gate="A" pin="1"/>
<label x="40.64" y="91.44" size="1.778" layer="95" xref="yes"/>
</segment>
</net>
<net name="N$1" class="0">
<segment>
<pinref part="R11" gate="G$1" pin="1"/>
<wire x1="31.75" y1="41.91" x2="27.94" y2="41.91" width="0.1524" layer="91"/>
<pinref part="S2" gate="A" pin="2"/>
</segment>
</net>
<net name="N$3" class="0">
<segment>
<pinref part="R10" gate="G$1" pin="1"/>
<wire x1="31.75" y1="19.05" x2="27.94" y2="19.05" width="0.1524" layer="91"/>
<pinref part="S1" gate="A" pin="2"/>
</segment>
</net>
<net name="N$2" class="0">
<segment>
<pinref part="L1" gate="G$1" pin="DI"/>
<pinref part="R9" gate="G$1" pin="1"/>
<wire x1="83.82" y1="106.68" x2="78.74" y2="106.68" width="0.1524" layer="91"/>
<wire x1="78.74" y1="106.68" x2="78.74" y2="105.41" width="0.1524" layer="91"/>
<wire x1="78.74" y1="105.41" x2="78.74" y2="88.9" width="0.1524" layer="91"/>
<wire x1="78.74" y1="88.9" x2="88.9" y2="88.9" width="0.1524" layer="91"/>
</segment>
</net>
<net name="N$4" class="0">
<segment>
<pinref part="L1" gate="G$1" pin="DO"/>
<wire x1="116.84" y1="88.9" x2="119.38" y2="88.9" width="0.1524" layer="91"/>
<wire x1="119.38" y1="88.9" x2="119.38" y2="81.28" width="0.1524" layer="91"/>
<wire x1="119.38" y1="81.28" x2="82.55" y2="81.28" width="0.1524" layer="91"/>
<pinref part="L2" gate="G$1" pin="DI"/>
<wire x1="82.55" y1="81.28" x2="82.55" y2="66.04" width="0.1524" layer="91"/>
<wire x1="82.55" y1="66.04" x2="88.9" y2="66.04" width="0.1524" layer="91"/>
</segment>
</net>
<net name="N$10" class="0">
<segment>
<pinref part="L2" gate="G$1" pin="DO"/>
<wire x1="116.84" y1="66.04" x2="124.46" y2="66.04" width="0.1524" layer="91"/>
<wire x1="124.46" y1="66.04" x2="124.46" y2="58.42" width="0.1524" layer="91"/>
<wire x1="124.46" y1="58.42" x2="85.09" y2="58.42" width="0.1524" layer="91"/>
<pinref part="L3" gate="G$1" pin="DI"/>
<wire x1="85.09" y1="58.42" x2="85.09" y2="43.18" width="0.1524" layer="91"/>
<wire x1="85.09" y1="43.18" x2="88.9" y2="43.18" width="0.1524" layer="91"/>
</segment>
</net>
<net name="N$5" class="0">
<segment>
<pinref part="R12" gate="G$1" pin="1"/>
<wire x1="31.75" y1="63.5" x2="29.21" y2="63.5" width="0.1524" layer="91"/>
<pinref part="S3" gate="A" pin="2"/>
</segment>
</net>
</nets>
</sheet>
</sheets>
</schematic>
</drawing>
<compatibility>
<note version="6.3" minversion="6.2.2" severity="warning">
Since Version 6.2.2 text objects can contain more than one line,
which will not be processed correctly with this version.
</note>
<note version="8.2" severity="warning">
Since Version 8.2, EAGLE supports online libraries. The ids
of those online libraries will not be understood (or retained)
with this version.
</note>
<note version="8.3" severity="warning">
Since Version 8.3, EAGLE supports URNs for individual library
assets (packages, symbols, and devices). The URNs of those assets
will not be understood (or retained) with this version.
</note>
<note version="8.3" severity="warning">
Since Version 8.3, EAGLE supports the association of 3D packages
with devices in libraries, schematics, and board files. Those 3D
packages will not be understood (or retained) with this version.
</note>
</compatibility>
</eagle>
